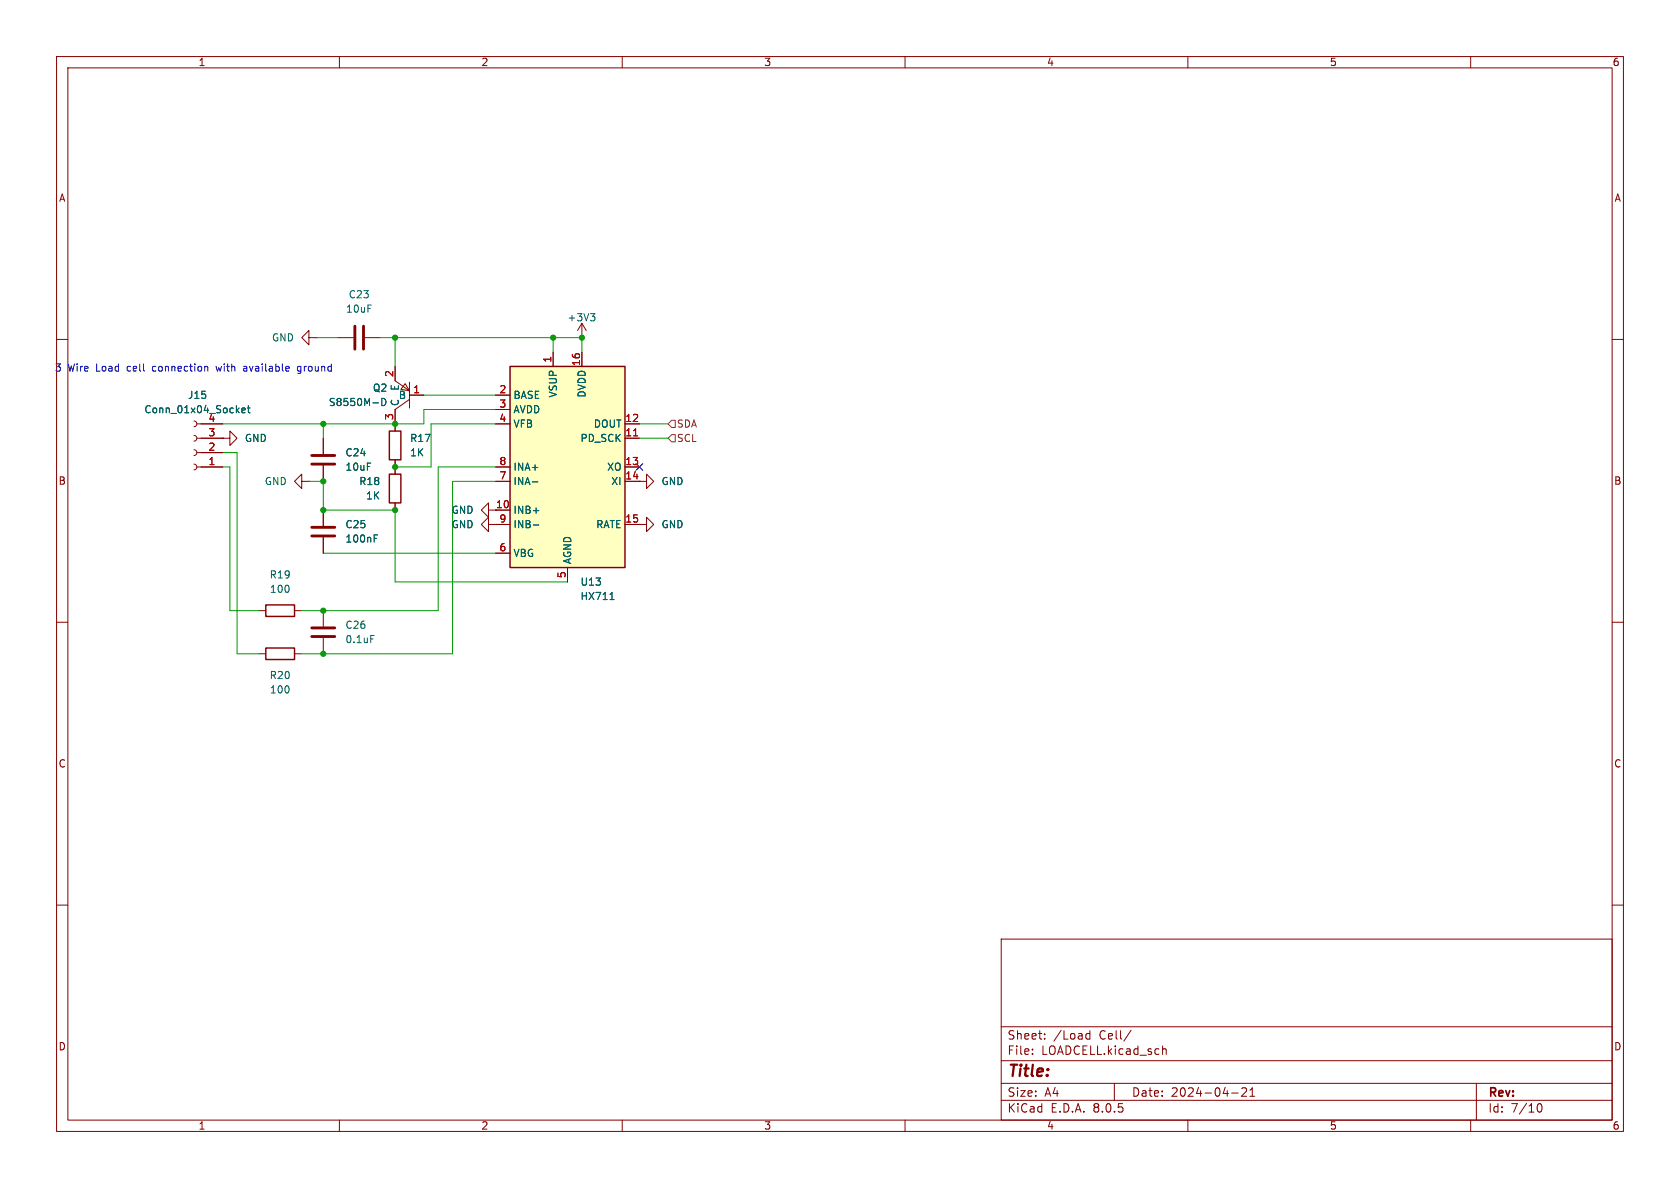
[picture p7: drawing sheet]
<svg xmlns="http://www.w3.org/2000/svg" width="297mm" height="210mm" viewBox="0 0 297 210" stroke-linecap="round" stroke-linejoin="round" font-family="sans-serif">
<g fill="none" stroke="#840000" stroke-width=".18">
<path d="M10 10h277v190h-277zM12 12h273v186h-273zM60 10v2M110 10v2M160 10v2M210 10v2M260 10v2M10 60h2M54.6 59.7v-1.3l-1.3 1.3 1.3 1.3v-1.3h1.3M55.9 59.7h.1M59.7 59.7h2.8M64.5 59.7h2.8"/>
<path d="M102.9 59.7h.1M102.9 57.2l-.8 1.2M102.9 57.2v2.5M102.9 57.2l.7 1.2M285 60h2M34.3 74.4l.3 .2 .2 .3-.2 .4-.3 .1M34.3 77l.3 .1 .2 .4-.2 .3-.3 .2M34.3 79.5l.3 .2 .2 .3-.2 .4-.3 .1M34.8 74.9h4.6M34.8 77.5h4.6M39.4 77.5h1.2v-1.3l1.3 1.3-1.3 1.2v-1.2M39.4 77.5h.1"/>
<path d="M57.1 77.5v2.8M69.8 74.9v1.3M34.3 82l.3 .2 .2 .4-.2 .3-.3 .2M34.8 80h4.6M34.8 82.6h4.6M53.3 85.1v-1.3l-1.2 1.3 1.2 1.3v-1.3h1.3M54.6 85.1h.1M57.1 82.3v2.8M57.1 90.2v2.8M57.1 95v2.8M69.8 81.3v1.3M10 110h2"/>
<path d="M45.7 115.6h1.3M45.7 108h1.3M52.1 115.6h1.2M52.1 108h1.2M57.1 108v2.7M57.1 112.8v2.8M285 110h2M10 160h2M285 160h2M177 166h108v32h-108zM60 198v2M110 198v2"/>
<path d="M160 198v2M177 194.5h108M177 191.5h108M177 187.5h108M177 181.5h108M182.5 186.3v.1M182.5 185.5v.1M184.7 183.6v.1M184.7 182.8v.1M192 183.6l.2 .1 .5-.1M192.7 182.2v1.5M192.7 182.8l-.5-.1-.2 .1"/>
<path d="M197 191.5v3M200 182.1l-1.3 2M205.5 184.9v1.5M205.5 185.5l.2-.1 .4 .1 .1 .9M210 198v2M217.7 193.2h1.2M219.5 192.4l.6-.1 .2 .1 .1 .3-.9 1.1h.9M221 193.8h.8M221 192.7l.4-.4v1.5M260 198v2M261 191.5v6.5M271.7 195.7l.2-.5 .2-.1a.8 .8 0 0 1 .5 .7 .8 .8 0 0 1-.5 .8l-.2-.1-.2-.5"/>
</g>
<path d="M62.7 57.7v4M64.3 57.7v4M55.1 80.5h4.1M55.1 82h4.1M55.1 93.2h4.1M55.1 94.7h4.1M55.1 111h4.1M55.1 112.5h4.1" fill="none" stroke="#840000" stroke-width=".51"/>
<path d="M104.4 55.4h.8l-.5 .5M104.9 55.9l.3 .3v.3l-.3 .2M42.8 72.5l.6-.1-.1-.2-.4-.1-.1 .2v.6h.5M43.7 72.1h.5M43.9 71.7v1.1l.3 .2M66.2 95.2h.4M66.2 94.6h.6M65.5 112.3h.7" fill="none" stroke="#006464" stroke-width=".18"/>
<path d="M68.8 76.2h2.1v5.1h-2.1zM47 114.6h5.1v2h-5.1zM47 106.9h5.1v2.1h-5.1z" fill="none" stroke="#840000" stroke-width=".25"/>
<path d="M71.6 67.8l.8 1.3-1.5-.3z" fill="#ffffc2"/>
<path d="M69.8 64.8v2.5l2.6 1.8M71.6 67.8l.8 1.3-1.5-.3zM72.4 67.6v4.5M72.4 70.6l-2.6 1.8v2.5M72.4 69.9h2.5M86.4 92.7v-1.3l-1.3 1.3 1.3 1.3v-1.3h1.2M86.4 90.2v-1.3l-1.3 1.3 1.3 1.2v-1.2h1.2M87.6 92.7h.1M113 85.1h1.3v-1.3l1.3 1.3-1.3 1.3v-1.3M113 85.1h.1M113 92.7h1.3v-1.3l1.3 1.3-1.3 1.3v-1.3M113 92.7h.1" fill="none" stroke="#840000" stroke-width=".18"/>
<path d="M67.5 70.4a.64 .64 0 0 1 .7 .7 .64 .64 0 0 1-.7 .6z" fill="none" stroke="#006464" stroke-width=".18"/>
<path d="M90.2 64.8h20.3v35.5h-20.3z" fill="#ffffc2"/>
<path d="M90.2 64.8h20.3v35.5h-20.3zM68.8 83.8h2.1v5.1h-2.1z" fill="none" stroke="#840000" stroke-width=".25"/>
<g fill="none" stroke="#840000" stroke-width=".18">
<path d="M35.6 77.5h3.8M35.6 74.9h3.8M39.4 77.5h.1M57.1 77.5v2.8M69.8 64.8v2.5M69.8 72.4v3.8M72.4 69.9h2.5M87.6 74.9h2.6M87.6 69.9h2.6M87.6 72.4h2.6M97.8 62.2v2.6M102.9 62.2v2.6"/>
<path d="M110.5 77.5h2.5M110.5 74.9h2.5M35.6 82.6h3.8M35.6 80h3.8M57.1 82.3v2.8M57.1 90.2v2.8M57.1 95v2.8M69.8 81.3v2.5M69.8 88.9v1.3M87.6 92.7h.1M87.6 90.2h2.6M87.6 82.6h2.6"/>
<path d="M87.6 85.1h2.6M87.6 92.7h2.6M87.6 97.8h2.6M110.5 82.6h2.5M110.5 85.1h2.5M110.5 92.7h2.5M113 85.1h.1M113 92.7h.1M100.3 100.3v2.6"/>
</g>
<path d="M42.8 72.5l.6-.1-.1-.2-.4-.1-.1 .2v.6h.5M43.7 72.1h.5M43.9 71.7v1.1l.3 .2M67.5 70.4a.64 .64 0 0 1 .7 .7 .64 .64 0 0 1-.7 .6zM66.2 95.2h.4M66.2 94.6h.6M94.1 85.2h1M94.3 90.3h1M94.3 92.8h1M107.8 106h.8" fill="none" stroke="#006464" stroke-width=".18"/>
<path d="M112 77.1h.7" fill="none" stroke="#a90000" stroke-width=".18"/>
<path d="M118.1 77.5l.6-.7h.7v1.3h-.7zM118.7 74.3h.7v1.3h-.7l-.6-.7z" fill="none" stroke="#725600" stroke-width=".18"/>
<path d="M36.4 64.8l.3 .1v.7M38.2 64.8l.2 .8M43.5 64.8h-.4M43.5 65.1h-.3l-.2 .2 .1 .2 .4 .1M53.1 65.9l-.2 .1h-.3M53.2 64.8h-.4l-.2 .2 .1 .5h.5" fill="none" stroke="#0000c2" stroke-width=".18"/>
<g fill="none" stroke="#009600" stroke-width=".18">
<path d="M55.9 59.7h3.8M67.3 59.7h35.6v2.5M69.8 59.7v5.1M97.8 59.7v2.5M57.1 74.9v2.6M74.9 69.9h12.7M87.6 72.4h-12.7v2.5h-35.5M87.6 74.9h-11.4v7.7h-6.4M113 74.9h5.1M113 77.5h5.1M39.4 80h2.5v35.6h3.8M39.4 82.6h1.2v25.4h5.1"/>
<path d="M54.6 85.1h2.5v5.1h12.7v12.7h30.5M57.1 97.8h30.5M87.6 85.1h-7.6v30.5h-26.7M87.6 82.6h-10.1v25.4h-24.2"/>
</g>
<path d="M112.4 81.9l1.2 1.3M113.6 81.9l-1.2 1.3" fill="none" stroke="#000084" stroke-width=".18"/>
<g fill="#009600" stroke="#009600" stroke-width=".18">
<circle cx="57.1" cy="108" r=".46"/>
<circle cx="69.8" cy="90.2" r=".46"/>
<circle cx="57.1" cy="85.1" r=".46"/>
<circle cx="57.1" cy="90.2" r=".46"/>
<circle cx="57.1" cy="115.6" r=".46"/>
<circle cx="69.8" cy="74.9" r=".46"/>
<circle cx="57.1" cy="74.9" r=".46"/>
<circle cx="102.9" cy="59.7" r=".46"/>
<circle cx="97.8" cy="59.7" r=".46"/>
<circle cx="69.8" cy="59.7" r=".46"/>
<circle cx="69.8" cy="82.6" r=".46"/>
</g>
<text font-size="2.8" fill="#840000" x="178" y="190.9">Title:</text>
<g font-size="2.1" fill="#840000">
<text x="178" y="184">Sheet:</text>
<text x="186.2" y="184">/Load</text>
<text x="194.4" y="184">Cell/</text>
<text x="178" y="186.7">File:</text>
<text x="184.1" y="186.7">LOADCELL.kicad_sch</text>
<text x="178" y="196.9">KiCad</text>
<text x="178" y="194.1">Size:</text>
<text x="184.7" y="194.1">A4</text>
<text x="185.7" y="196.9">E.D.A.</text>
<text x="193.3" y="196.9">8.0.5</text>
<text x="200" y="194.1">Date:</text>
<text x="207" y="194.1">2024-04-21</text>
<text x="263" y="194.3">Rev:</text>
<text x="263" y="196.9">Id:</text>
<text x="267.1" y="196.9">7/10</text>
</g>
<g font-size="1.8" fill="#840000">
<text x="35" y="11.9">1</text>
<text x="85" y="11.9">2</text>
<text x="135" y="11.9">3</text>
<text x="185" y="11.9">4</text>
<text x="235" y="11.9">5</text>
<text x="285" y="11.9">6</text>
<text x="10.3" y="35.9">A</text>
<text x="285.3" y="35.9">A</text>
<text x="10.3" y="85.9">B</text>
<text x="285.3" y="85.9">B</text>
<text x="10.3" y="135.9">C</text>
<text x="285.3" y="135.9">C</text>
<text x="10.3" y="185.9">D</text>
<text x="285.3" y="185.9">D</text>
<text x="35" y="199.9">1</text>
<text x="85" y="199.9">2</text>
<text x="135" y="199.9">3</text>
<text x="185" y="199.9">4</text>
<text x="235" y="199.9">5</text>
<text x="285" y="199.9">6</text>
</g>
<g font-size="1.8" fill="#006464">
<text x="61.6" y="52.9">C23</text>
<text x="61.1" y="55.5">10uF</text>
<text x="100.2" y="57">+3V3</text>
<text x="48" y="60.6">GND</text>
<text x="33.1" y="70.7">J15</text>
<text x="58" y="72">S8550M-D</text>
<text x="65.8" y="69.4">Q2</text>
<text x="70.4" y="70.7">B</text>
<text x="70.7" y="71.9" transform="rotate(-90 70.7 71.9)">C</text>
<text x="70.7" y="69.2" transform="rotate(-90 70.7 69.2)">E</text>
<text x="90.7" y="70.7">BASE</text>
<text x="98.7" y="70.4" transform="rotate(-90 98.7 70.4)">VSUP</text>
<text x="103.7" y="70.4" transform="rotate(-90 103.7 70.4)">DVDD</text>
<text x="25.4" y="73.3">Conn_01x04_Socket</text>
<text x="90.7" y="73.3">AVDD</text>
<text x="90.7" y="75.8">VFB</text>
<text x="104.9" y="75.8">DOUT</text>
<text x="43.2" y="78.3">GND</text>
<text x="61" y="80.9">C24</text>
<text x="61" y="83.4">10uF</text>
<text x="72.4" y="80.9">1K</text>
<text x="72.4" y="78.3">R17</text>
<text x="90.7" y="83.4">INA+</text>
<text x="102.5" y="78.3">PD_SCK</text>
<text x="107.2" y="83.4">XO</text>
<text x="46.7" y="86">GND</text>
<text x="63.4" y="86">R18</text>
<text x="64.6" y="88.5">1K</text>
<text x="90.7" y="86">INA-</text>
<text x="108" y="86">XI</text>
<text x="116.8" y="86">GND</text>
<text x="61" y="93.6">C25</text>
<text x="79.7" y="93.6">GND</text>
<text x="79.7" y="91">GND</text>
<text x="90.7" y="91">INB+</text>
<text x="90.7" y="93.6">INB-</text>
<text x="105.3" y="93.6">RATE</text>
<text x="116.8" y="93.6">GND</text>
<text x="61" y="96.1">100nF</text>
<text x="90.7" y="98.7">VBG</text>
<text x="101.2" y="99.8" transform="rotate(-90 101.2 99.8)">AGND</text>
<text x="47.6" y="102.5">R19</text>
<text x="47.6" y="105">100</text>
<text x="102.5" y="103.7">U13</text>
<text x="102.5" y="106.3">HX711</text>
<text x="61" y="111.4">C26</text>
<text x="61" y="113.9">0.1uF</text>
<text x="47.6" y="120.2">R20</text>
<text x="47.6" y="122.8">100</text>
</g>
<g font-size="1.8" fill="#0000c2">
<text x="9.6" y="65.9">3</text>
<text x="12" y="65.9">Wire</text>
<text x="17.1" y="65.9">Load</text>
<text x="22.7" y="65.9">cell</text>
<text x="27.4" y="65.9">connection</text>
<text x="38.9" y="65.9">with</text>
<text x="43.9" y="65.9">available</text>
<text x="53.7" y="65.9">ground</text>
</g>
<g font-size="1.8" fill="#a90000">
<text x="97.5" y="64.2" transform="rotate(-90 97.5 64.2)">1</text>
<text x="102.6" y="64.8" transform="rotate(-90 102.6 64.8)">16</text>
<text x="69.6" y="66.7" transform="rotate(-90 69.6 66.7)">2</text>
<text x="73" y="69.6">1</text>
<text x="88.2" y="69.6">2</text>
<text x="36.8" y="77.2">3</text>
<text x="36.8" y="74.7">4</text>
<text x="69.6" y="74.4" transform="rotate(-90 69.6 74.4)">3</text>
<text x="88.2" y="72.1">3</text>
<text x="88.2" y="74.7">4</text>
<text x="110.4" y="77.2">11</text>
<text x="110.4" y="74.7">12</text>
<text x="36.8" y="82.3">1</text>
<text x="36.8" y="79.8">2</text>
<text x="88.2" y="82.3">8</text>
<text x="110.4" y="82.3">13</text>
<text x="87.6" y="89.9">10</text>
<text x="88.2" y="84.8">7</text>
<text x="110.4" y="84.8">14</text>
<text x="88.2" y="92.5">9</text>
<text x="110.4" y="92.5">15</text>
<text x="88.2" y="97.5">6</text>
<text x="100.1" y="102.3" transform="rotate(-90 100.1 102.3)">5</text>
</g>
<g font-size="1.8" fill="#725600">
<text x="119.6" y="75.8">SDA</text>
<text x="119.6" y="78.3">SCL</text>
</g>
</svg>
